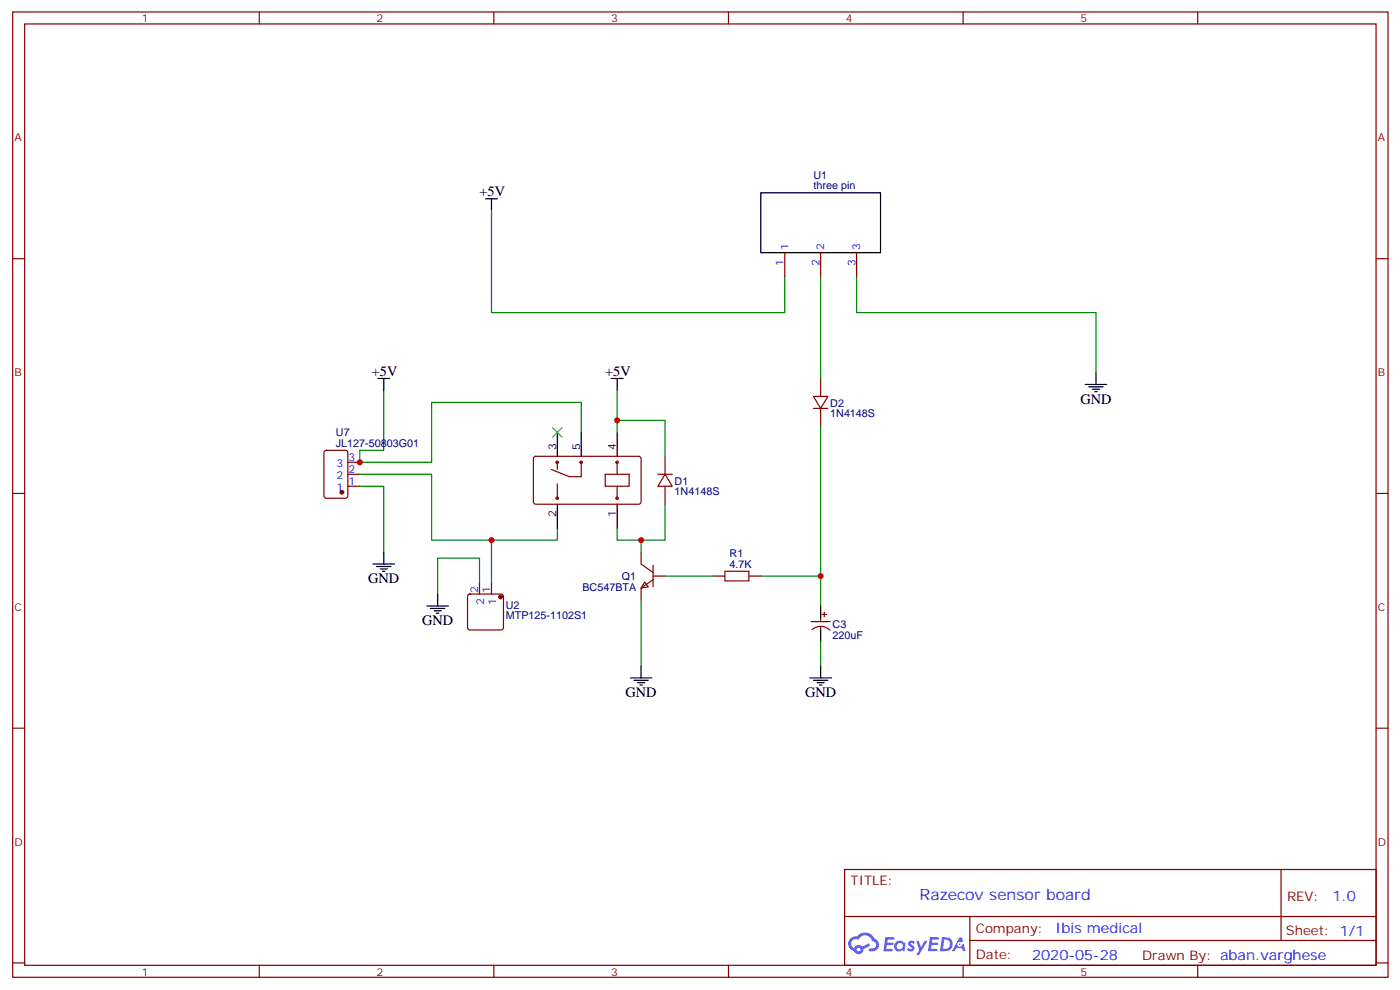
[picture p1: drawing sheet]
<svg xmlns="http://www.w3.org/2000/svg" width="413mm" height="292mm" viewBox="0 0 413 292" stroke-linecap="round" stroke-linejoin="round" font-family="sans-serif">
<g fill="none" stroke="#870000" stroke-width=".35">
<path d="M3.7 3.5h405.4v284.4h-405.4zM7.3 7.1h398.3v277.2h-398.3zM76.4 3.5v3.6M145.6 3.5v3.6M214.7 3.5v3.6M283.8 3.5v3.6M353 3.5v3.6M3.7 76.2h3.6M405.6 76.2h3.5M3.7 145.3h3.6M405.6 145.3h3.5M3.7 214.5h3.6"/>
<path d="M405.6 214.5h3.5M248.9 256.1h156.7v28.2h-156.7zM377.5 256.1l.1 20.9M249 270h156.4M285.8 277h119.6M285.8 270v14.1M3.7 283.6h3.6M76.4 284.3v3.6M145.6 284.3v3.6M214.7 284.3v3.6M283.8 284.3v3.6M353 284.3v3.6"/>
<path d="M405.6 283.6h3.5"/>
</g>
<g fill="#5487ff">
<path d="M267.9 277.3a1.22 1.22 0 0 1 1.7 .3l-.4 .5a.47 .47 0 0 0-.3-.4 .47 .47 0 0 0-.5 .2l.2 .3a1.14 1.14 0 0 1 .7 1.7 1.14 1.14 0 0 1-1.9 0l-.2-.2 .5-.5 .7 .4a.29 .29 0 0 0 .4-.3 .29 .29 0 0 0-.3-.3 1.04 1.04 0 0 1-.6-1.7z"/>
<path d="M260.9 276h2.4l.3 .2-.1 .5-1.9 .1-.1 .8h1.5l.4 .4-.4 .4h-1.6l-.2 1.1h1.8l.1 .3-.1 .3-2.7 .1z"/>
<path d="M274.1 276h2.3l.3 .2-.1 .5-1.8 .1-.1 .8h1.5l.3 .4-.4 .4h-1.5l-.2 1.1h1.7l.2 .3-.2 .3-2.6 .1z"/>
<path d="M282.8 276.1h.7l.3 1.2-.6 .3a.69 .69 0 0 0-1 .3 .69 .69 0 0 0 .5 1 .69 .69 0 0 0 .8-.7l.5-.2 .6 2.2h-.8l-.2-.9h-1.8l-.4 .9h-.9z"/>
<path d="M270 277.1h.8l.6 1.8 1.1-1.8h.9l-2.5 4.2h-.9l.9-1.5z"/>
<path d="M277.6 276.1l-.6 4.1h1.4a2.11 2.11 0 0 0 2.4-2.1 2.11 2.11 0 0 0-2.5-2zM278.3 276.8a1.39 1.39 0 0 1 1.7 1.4 1.39 1.39 0 0 1-1.8 1.3h-.3z"/>
<path d="M263.9 277.7a1.54 1.54 0 0 0-.1 2.1 1.54 1.54 0 0 0 2.2 .2l.6 .2 .3-2.3-.2-.2-.4-.1a1.49 1.49 0 0 0-2.4 .1zM264.2 278.7a.94 .94 0 0 1 1.8 0 .94 .94 0 0 1-1.8 0z"/>
<path d="M250.6 276.4a2.18 2.18 0 0 0 1.1 3.7 1.44 1.44 0 0 0 1.6 1 1.44 1.44 0 0 0 1.2-1.5l2-1-.4-.8-2 1a1.47 1.47 0 0 0-2.4 .4 1.39 1.39 0 0 1-.7-1.9 1.39 1.39 0 0 1 2-.5 2.12 2.12 0 0 1 2.2-1.3 2.12 2.12 0 0 1 1.9 1.7 1.14 1.14 0 0 1 1.1 1.4 1.14 1.14 0 0 1-1.7 .8 .43 .43 0 0 0-.5 .3 .43 .43 0 0 0 .4 .5 1.98 1.98 0 0 0 2.5-1.2 1.98 1.98 0 0 0-1.2-2.5 3.1 3.1 0 0 0-5.3-.7l-.8 .1zM252.5 279.7a.55 .55 0 0 1 1.1 0 .55 .55 0 0 1-1.1 0z"/>
<circle cx="282.8" cy="278.1" r=".26"/>
</g>
<path d="M213.6 168.3h7.1v2.8h-7.1z" fill="none" stroke="#a10000" stroke-width=".35"/>
<g fill="none" stroke="#870000" stroke-width=".35">
<path d="M231.3 74.4v7.1M241.9 74.4v7.1M252.4 74.4v7.1M239.7 116.8h4.3l-2.1 3.5zM241.9 111.5v5.3M95.7 132.9l.5-.3h5.6l.7 .5v12.9l-.4 .7-5.9 .1-.7-.5v-13zM102.5 139.7h3.5M102.5 136.2h3.5M157.4 134.6l.5-.2 30.6 .1 .4 .6v13l-.7 .4h-30.6l-.4-.7v-12.7zM164.3 136.2v2.1M171.3 136.2v4.2h-3.5l-5.3-2.1M178.4 139.7h7v3.5h-7z"/>
<path d="M181.9 136.2v3.5M193.9 139.7h4.2M196 139.7l2.1 3.5h-4.2zM196 134.4v5.3M239.7 120.3h4.3M241.9 120.3v5.3M102.5 143.2h3.5M164.3 142.5v4.3M181.9 143.2v3.6M196 143.2v5.3M138 175.2l.5-.2h9.2l.5 .2 .2 .5v9.2l-.3 .5-.4 .2h-9.2l-.5-.3-.2-.4v-9.2zM141.3 171.4v3.6"/>
<path d="M144.9 171.4v3.6M188.9 162.6v3.6l3.6 2.4M190 171.4l1.1 1.5-2.2 .3zM192.5 169.7h3.5M192.5 170.7l-3.6 2.5v3.5M192.5 166.5v6.4M210.1 169.7h3.5M220.7 169.7h3.5M239 183.1h5.7M239.3 185.5a3.8 3.8 0 0 1 5.3 .1M241.9 182v1.1M241.9 184.5v1.1"/>
<path d="M242.2 181h1.4M242.9 180.3v1.4"/>
<circle cx="164.3" cy="136.2" r=".35"/>
<circle cx="171.3" cy="136.2" r=".35"/>
<circle cx="181.9" cy="136.2" r=".35"/>
<circle cx="164.3" cy="146.8" r=".35"/>
<circle cx="181.9" cy="146.8" r=".35"/>
</g>
<g fill="none" stroke="#000" stroke-width=".35">
<path d="M143.1 58.6h3.5M144.9 58.6v3.5M224.2 56.8h35.3v17.6h-35.3zM111.3 111.5h3.6M113.1 111.5v3.5M180.1 111.5h3.6M181.9 111.5v3.5M319.8 113.2h6.4M320.9 113.9h4.2M321.9 114.7h2.2M322.7 115.4h.7M323 109.7v3.5"/>
<path d="M164.3 127.4v7M171.3 127.4v7M181.9 127.4v7M164.3 148.5v7.1M181.9 148.5v7.1M109.9 166.2h6.4M111 166.9h4.2M112 167.6h2.2M112.7 168.3h.8M113.1 162.6v3.6M125.8 178.5h6.4M126.9 179.2h4.2"/>
<path d="M127.9 179.9h2.1M129 175v3.5M241.9 178.5v3.5M128.6 180.6h.7M185.8 199.7h6.3M188.9 196.1v3.6M238.7 199.7h6.3M241.9 185.6v3.5M241.9 196.1v3.6M186.8 200.4h4.3M187.9 201.1h2.1M188.6 201.8h.7"/>
<path d="M239.7 200.4h4.3M240.8 201.1h2.1M241.5 201.8h.7"/>
</g>
<g fill="none" stroke="#008700" stroke-width=".35">
<path d="M144.9 62.1v30h86.4v-10.6M241.9 81.5v30M252.4 81.5v10.6h70.6v17.6M113.1 115v17.6h-7.1v3.6h21.2v-17.7h44.1v8.9M181.9 115v12.4M106 139.7h21.2v19.4h37.1v-3.5M181.9 123.8h14.1v10.6M241.9 125.6v44.1h-17.7M106 143.2h7.1v19.4M144.9 159.1v12.3M188.9 159.1v3.5M196 148.5v10.6h-14.1v-3.5"/>
<path d="M141.3 171.4v-7h-12.3v10.6M188.9 176.7v19.4M196 169.7h14.1M241.9 169.7v8.8M241.9 189.1v7"/>
</g>
<path d="M162.8 125.9l2.9 2.9M165.7 125.9l-2.9 2.9" fill="none" stroke="#3c3" stroke-width=".35"/>
<g fill="#870000" stroke="#870000" stroke-width=".35">
<circle cx="100.8" cy="145" r=".53"/>
<circle cx="147.5" cy="175.9" r=".53"/>
</g>
<g fill="#c00">
<circle cx="181.9" cy="123.8" r=".88"/>
<circle cx="188.9" cy="159.1" r=".88"/>
<circle cx="241.9" cy="169.7" r=".88"/>
<circle cx="106" cy="136.2" r=".88"/>
<circle cx="144.9" cy="159.1" r=".88"/>
</g>
<text font-size="4.6" fill="#00f" x="271" y="265.1">Razecov sensor board</text>
<g font-size="4.2">
<text x="141.3" y="57.9">+5V</text>
<text x="109.6" y="110.8">+5V</text>
<text x="178.4" y="110.8">+5V</text>
<text x="318.4" y="118.9">GND</text>
<text x="108.5" y="171.8">GND</text>
<text x="124.4" y="184.1">GND</text>
<text x="184.4" y="205.3">GND</text>
<text x="237.3" y="205.3">GND</text>
</g>
<g font-size="4.2" fill="#00f">
<text x="392.7" y="265.4">1.0</text>
<text x="311.1" y="274.9">Ibis medical</text>
<text x="304.2" y="282.7">2020-05-28</text>
</g>
<g font-size="3.9" fill="#800">
<text x="250.7" y="260.7">TITLE:</text>
<text x="379.3" y="265.4">REV:</text>
<text x="287.6" y="274.9">Company:</text>
<text x="379" y="275.5">Sheet: 1/1</text>
<text x="287.6" y="282.6">Date:</text>
<text x="336.6" y="282.7">Drawn By: aban.varghese</text>
</g>
<g font-size="3.2" fill="#800">
<text x="41.8" y="6.5">1</text>
<text x="111" y="6.5">2</text>
<text x="180.1" y="6.5">3</text>
<text x="249.3" y="6.5">4</text>
<text x="318.4" y="6.5">5</text>
<text x="4.3" y="41.6">A</text>
<text x="406.1" y="41.6">A</text>
<text x="4.3" y="110.8">B</text>
<text x="406.1" y="110.8">B</text>
<text x="4.3" y="179.9">C</text>
<text x="406.1" y="179.9">C</text>
<text x="4.3" y="249.1">D</text>
<text x="406.1" y="249.1">D</text>
<text x="41.8" y="287.3">1</text>
<text x="111" y="287.3">2</text>
<text x="180.1" y="287.3">3</text>
<text x="249.3" y="287.3">4</text>
<text x="318.4" y="287.3">5</text>
</g>
<g font-size="3.2" fill="#000080">
<text x="239.8" y="52.7">U1</text>
<text x="239.8" y="55.7">three pin</text>
<text x="244.7" y="119.8">D2</text>
<text x="244.7" y="122.8">1N4148S</text>
<text x="99" y="128.4">U7</text>
<text x="99" y="131.6">JL127-50803G01</text>
<text x="198.8" y="142.7">D1</text>
<text x="198.8" y="145.8">1N4148S</text>
<text x="215" y="167.2">4.7K</text>
<text x="215" y="164">R1</text>
<text x="183.3" y="170.8">Q1</text>
<text x="149.1" y="179.4">U2</text>
<text x="171.7" y="174">BC547BTA</text>
<text x="149.1" y="182.5">MTP125-1102S1</text>
<text x="245.4" y="185">C3</text>
<text x="245.4" y="188.1">220uF</text>
</g>
<g font-size="3.2" fill="#00f">
<text x="232.3" y="73.7" transform="rotate(-90 232.3 73.7)">1</text>
<text x="242.9" y="73.7" transform="rotate(-90 242.9 73.7)">2</text>
<text x="253.5" y="73.7" transform="rotate(-90 253.5 73.7)">3</text>
<text x="230.9" y="78.2" transform="rotate(-90 230.9 78.2)">1</text>
<text x="241.5" y="78.2" transform="rotate(-90 241.5 78.2)">2</text>
<text x="252.1" y="78.2" transform="rotate(-90 252.1 78.2)">3</text>
<text x="99.2" y="137.6">3</text>
<text x="102.7" y="135.8">3</text>
<text x="99.2" y="141.1">2</text>
<text x="102.7" y="142.9">1</text>
<text x="102.7" y="139.3">2</text>
<text x="99.2" y="144.6">1</text>
<text x="141" y="174.8" transform="rotate(-90 141 174.8)">2</text>
<text x="142.7" y="178.3" transform="rotate(-90 142.7 178.3)">2</text>
<text x="144.5" y="174.8" transform="rotate(-90 144.5 174.8)">1</text>
<text x="146.3" y="178.3" transform="rotate(-90 146.3 178.3)">1</text>
</g>
<g font-size="3.2">
<text x="163.9" y="132.6" transform="rotate(-90 163.9 132.6)">3</text>
<text x="171" y="132.6" transform="rotate(-90 171 132.6)">5</text>
<text x="181.5" y="132.6" transform="rotate(-90 181.5 132.6)">4</text>
<text x="163.9" y="152.3" transform="rotate(-90 163.9 152.3)">2</text>
<text x="181.5" y="152.3" transform="rotate(-90 181.5 152.3)">1</text>
</g>
</svg>
